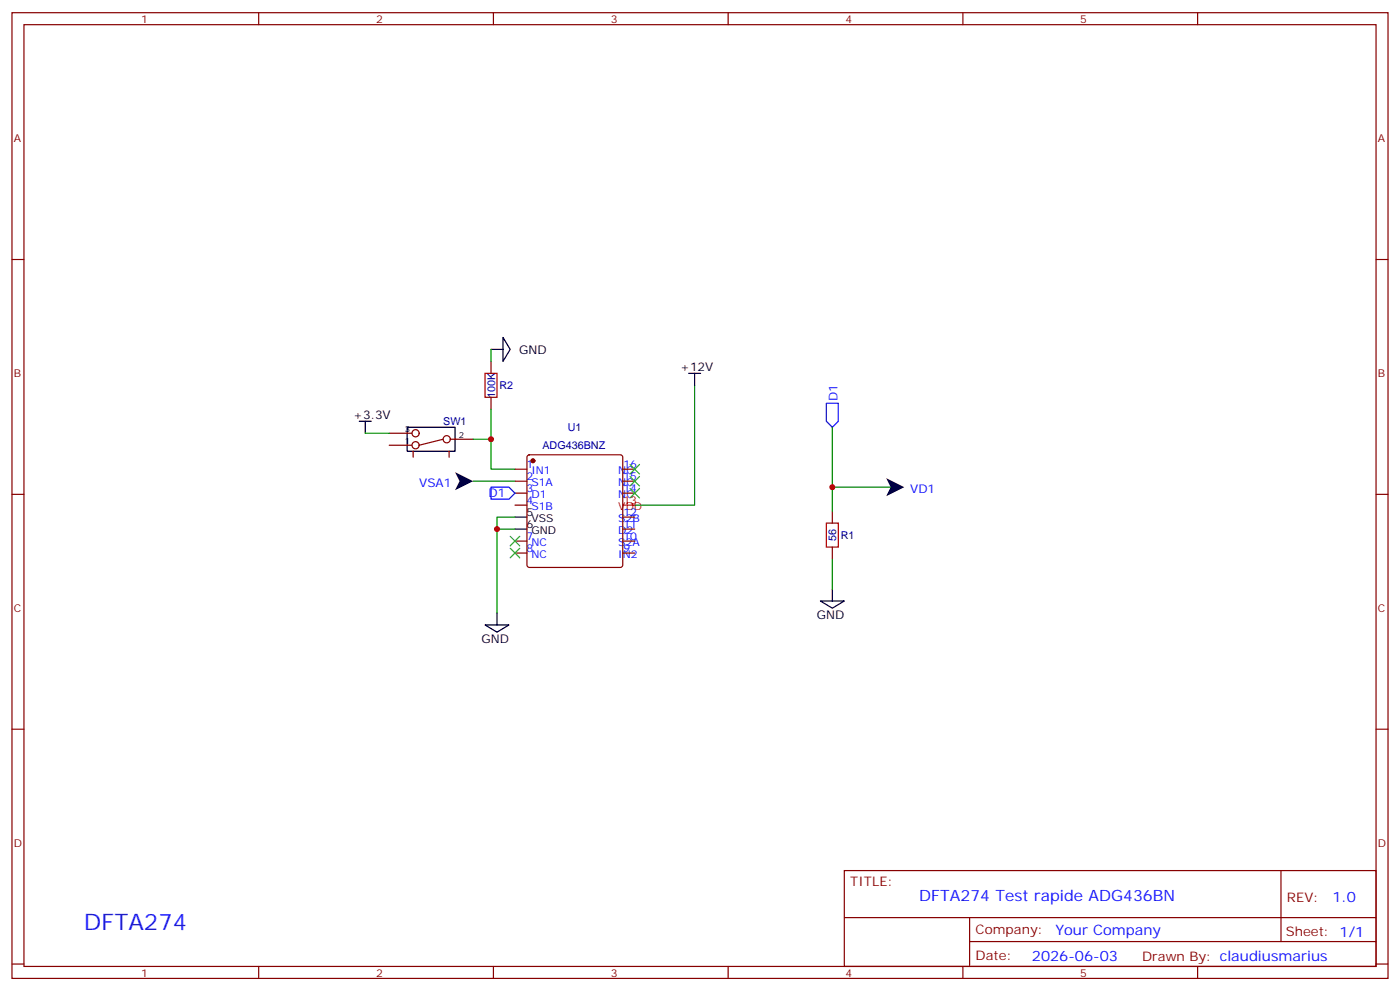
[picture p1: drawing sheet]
<svg xmlns="http://www.w3.org/2000/svg" width="412mm" height="292mm" viewBox="0 0 412 292" stroke-linecap="round" stroke-linejoin="round" font-family="sans-serif">
<g fill="none" stroke="#870000" stroke-width=".35">
<path d="M3.5 3.7h405.4v284.4h-405.4zM7.1 7.3h398.2v277.3h-398.2zM76.2 3.7v3.6M145.3 3.7v3.6M214.5 3.7v3.6M283.6 3.7v3.6M352.8 3.7v3.6M3.5 76.4h3.6M405.3 76.4h3.6M144.6 106.4v3.5M144.6 117v3.5M114.7 127.6h6.7"/>
<path d="M114.7 131.1h6.7M121.7 132.9v1.7M130.5 129.3l-7 1.8M132.3 132.9v1.7M132.6 129.3h6.7M151.7 138.1h3.5M155.5 134.1l.4-.2h26.8l.5 .2 .2 .5v31.8l-.2 .5-.5 .2h-26.8l-.5-.3-.2-.4v-31.8zM183.4 138.1h3.6M3.5 145.6h3.6M151.7 141.7h3.5M151.7 145.2h3.5M151.7 159.3h3.5"/>
<path d="M151.7 148.7h3.5M183.4 141.7h3.6M183.4 145.2h3.6M183.4 152.3h3.6M183.4 155.8h3.6M183.4 159.3h3.6M245.2 150.5v3.5M405.3 145.6h3.6M151.7 162.8h3.5M183.4 162.8h3.6M245.2 161.1v3.5M3.5 214.7h3.6"/>
<path d="M405.3 214.7h3.6M248.7 256.3h156.6v28.3h-156.6zM377.3 256.4v20.8M248.7 270.2h156.5M285.6 277.2h119.6M285.6 270.2v14.1M3.5 283.8h3.6M76.2 284.6v3.5M145.3 284.6v3.5M214.5 284.6v3.5M283.6 284.6v3.5M352.8 284.6v3.5"/>
<path d="M405.3 283.8h3.6"/>
<circle cx="122.4" cy="131.1" r="1.06"/>
<circle cx="122.4" cy="127.6" r="1.06"/>
<circle cx="131.6" cy="129.3" r="1.06"/>
</g>
<path d="M183.4 148.7h3.6" fill="none" stroke="#f00" stroke-width=".35"/>
<g fill="none" stroke="#000" stroke-width=".35">
<path d="M148.2 99.3l2.1 3.6-2.1 3.5zM144.6 102.9h3.6M202.8 109.9h3.6M204.6 109.9v3.6M105.8 124h3.6M107.6 124v3.6M119.9 125.8h14.2v7.1h-14.2zM151.7 155.8h3.5M151.7 152.3h3.5M241.7 177h7l-3.5 2.1zM245.2 173.4v3.6M142.9 184h7l-3.5 2.1z"/>
<path d="M146.4 180.5v3.5"/>
</g>
<circle cx="157" cy="135.7" r=".53" fill="#870000" stroke="#870000" stroke-width=".35"/>
<path d="M144.6 102.9v3.5M204.6 113.5v35.2h-17.6M107.6 127.6h7.1M139.3 129.3h5.3v8.8h7.1M144.6 120.5v8.8M245.2 125.8v24.7M139.3 141.7h12.4M146.4 155.8v24.7M151.7 152.3h-5.3v3.5h5.3M245.2 143.4h19.4M245.2 164.6v8.8" fill="none" stroke="#008700" stroke-width=".35"/>
<path d="M185.6 136.7l2.8 2.9M188.4 136.7l-2.8 2.9M150.3 157.9l2.8 2.8M153.1 157.9l-2.8 2.8M185.6 140.3l2.8 2.8M185.6 143.8l2.8 2.8M188.4 140.3l-2.8 2.8M188.4 143.8l-2.8 2.8M150.3 161.4l2.8 2.9M153.1 161.4l-2.8 2.9" fill="none" stroke="#3c3" stroke-width=".35"/>
<path d="M142.9 109.9h3.5v7.1h-3.5zM243.4 154h3.5v7.1h-3.5z" fill="none" stroke="#a10000" stroke-width=".35"/>
<path d="M243.4 118.7h3.5v5.3l-1.7 1.8-1.8-1.8zM144.6 143.4h5.3l1.8 1.8-1.8 1.8h-5.3z" fill="none" stroke="#00f" stroke-width=".35"/>
<path d="M134.1 139l5.2 2.7-5.2 2.6 1.3-2.6zM261.1 140.8l5.2 2.6-5.2 2.7 1.3-2.7z" fill="#000"/>
<g fill="#c00">
<circle cx="146.4" cy="155.8" r=".88"/>
<circle cx="245.2" cy="143.4" r=".88"/>
<circle cx="144.6" cy="129.3" r=".88"/>
</g>
<text font-size="6.7" fill="#00f" x="24.7" y="274">DFTA274</text>
<text font-size="4.6" fill="#00f" x="270.8" y="265.4">DFTA274 Test rapide ADG436BN</text>
<g font-size="4.2" fill="#00f">
<text x="392.5" y="265.6">1.0</text>
<text x="310.9" y="275.2">Your Company</text>
<text x="304" y="283">2026-06-03</text>
</g>
<g font-size="3.9" fill="#800">
<text x="250.5" y="260.9">TITLE:</text>
<text x="379.1" y="265.6">REV:</text>
<text x="287.4" y="275.1">Company:</text>
<text x="378.7" y="275.7">Sheet: 1/1</text>
<text x="287.4" y="282.8">Date:</text>
<text x="336.4" y="282.9">Drawn By: claudiusmarius</text>
</g>
<g font-size="3.5">
<text x="152.9" y="104.2">GND</text>
<text x="200.4" y="109.2">+12V</text>
<text x="104.1" y="123.3">+3.3V</text>
<text x="240.6" y="182.2">GND</text>
<text x="141.8" y="189.3">GND</text>
</g>
<g font-size="3.5" fill="#00f">
<text x="246.7" y="118" transform="rotate(-90 246.7 118)">D1</text>
<text x="123.5" y="143.4">VSA1</text>
<text x="143.9" y="146.5">D1</text>
<text x="268.1" y="145.2">VD1</text>
</g>
<g font-size="3.2" fill="#800">
<text x="41.6" y="6.7">1</text>
<text x="110.8" y="6.7">2</text>
<text x="179.9" y="6.7">3</text>
<text x="249.1" y="6.7">4</text>
<text x="318.2" y="6.7">5</text>
<text x="4.1" y="41.8">A</text>
<text x="405.9" y="41.8">A</text>
<text x="4.1" y="111">B</text>
<text x="405.9" y="111">B</text>
<text x="4.1" y="180.1">C</text>
<text x="405.9" y="180.1">C</text>
<text x="4.1" y="249.3">D</text>
<text x="405.9" y="249.3">D</text>
<text x="41.6" y="287.5">1</text>
<text x="110.8" y="287.5">2</text>
<text x="179.9" y="287.5">3</text>
<text x="249.1" y="287.5">4</text>
<text x="318.2" y="287.5">5</text>
</g>
<g font-size="3.2" fill="#000080">
<text x="145.8" y="117.3" transform="rotate(-90 145.8 117.3)">100K</text>
<text x="147.1" y="114.6">R2</text>
<text x="130.6" y="125.2">SW1</text>
<text x="167.2" y="126.9">U1</text>
<text x="159.8" y="132.2">ADG436BNZ</text>
<text x="246.3" y="159.4" transform="rotate(-90 246.3 159.4)">56</text>
<text x="247.6" y="158.7">R1</text>
</g>
<g font-size="3.2" fill="#00f">
<text x="155" y="137.8">1</text>
<text x="183.6" y="137.8">16</text>
<text x="155" y="141.3">2</text>
<text x="156.5" y="143.1">S1A</text>
<text x="156.5" y="139.6">IN1</text>
<text x="182.1" y="139.6">NC</text>
<text x="182.1" y="143.1">NC</text>
<text x="183.6" y="141.3">15</text>
<text x="155" y="148.4">4</text>
<text x="155" y="144.9">3</text>
<text x="156.5" y="146.6">D1</text>
<text x="182.1" y="146.6">NC</text>
<text x="183.6" y="144.9">14</text>
<text x="156.5" y="150.1">S1B</text>
<text x="182.1" y="153.7">S2B</text>
<text x="183.6" y="151.9">12</text>
<text x="183.6" y="155.4">11</text>
<text x="155" y="159">7</text>
<text x="156.5" y="160.7">NC</text>
<text x="182.1" y="157.2">D2</text>
<text x="182.1" y="160.7">S2A</text>
<text x="183.6" y="159">10</text>
<text x="155" y="162.5">8</text>
<text x="156.5" y="164.3">NC</text>
<text x="182.1" y="164.3">IN2</text>
<text x="183.6" y="162.5">9</text>
</g>
<g font-size="3.2" fill="#f00">
<text x="183.6" y="148.4">13</text>
<text x="182.1" y="150.1">VDD</text>
</g>
<g font-size="3.2">
<text x="155" y="155.4">6</text>
<text x="155" y="151.9">5</text>
<text x="156.5" y="153.7">VSS</text>
<text x="156.5" y="157.2">GND</text>
</g>
<g font-size="2.5">
<text x="119.2" y="127.2">3</text>
<text x="119.2" y="130.7">1</text>
<text x="135.1" y="129">2</text>
</g>
</svg>
